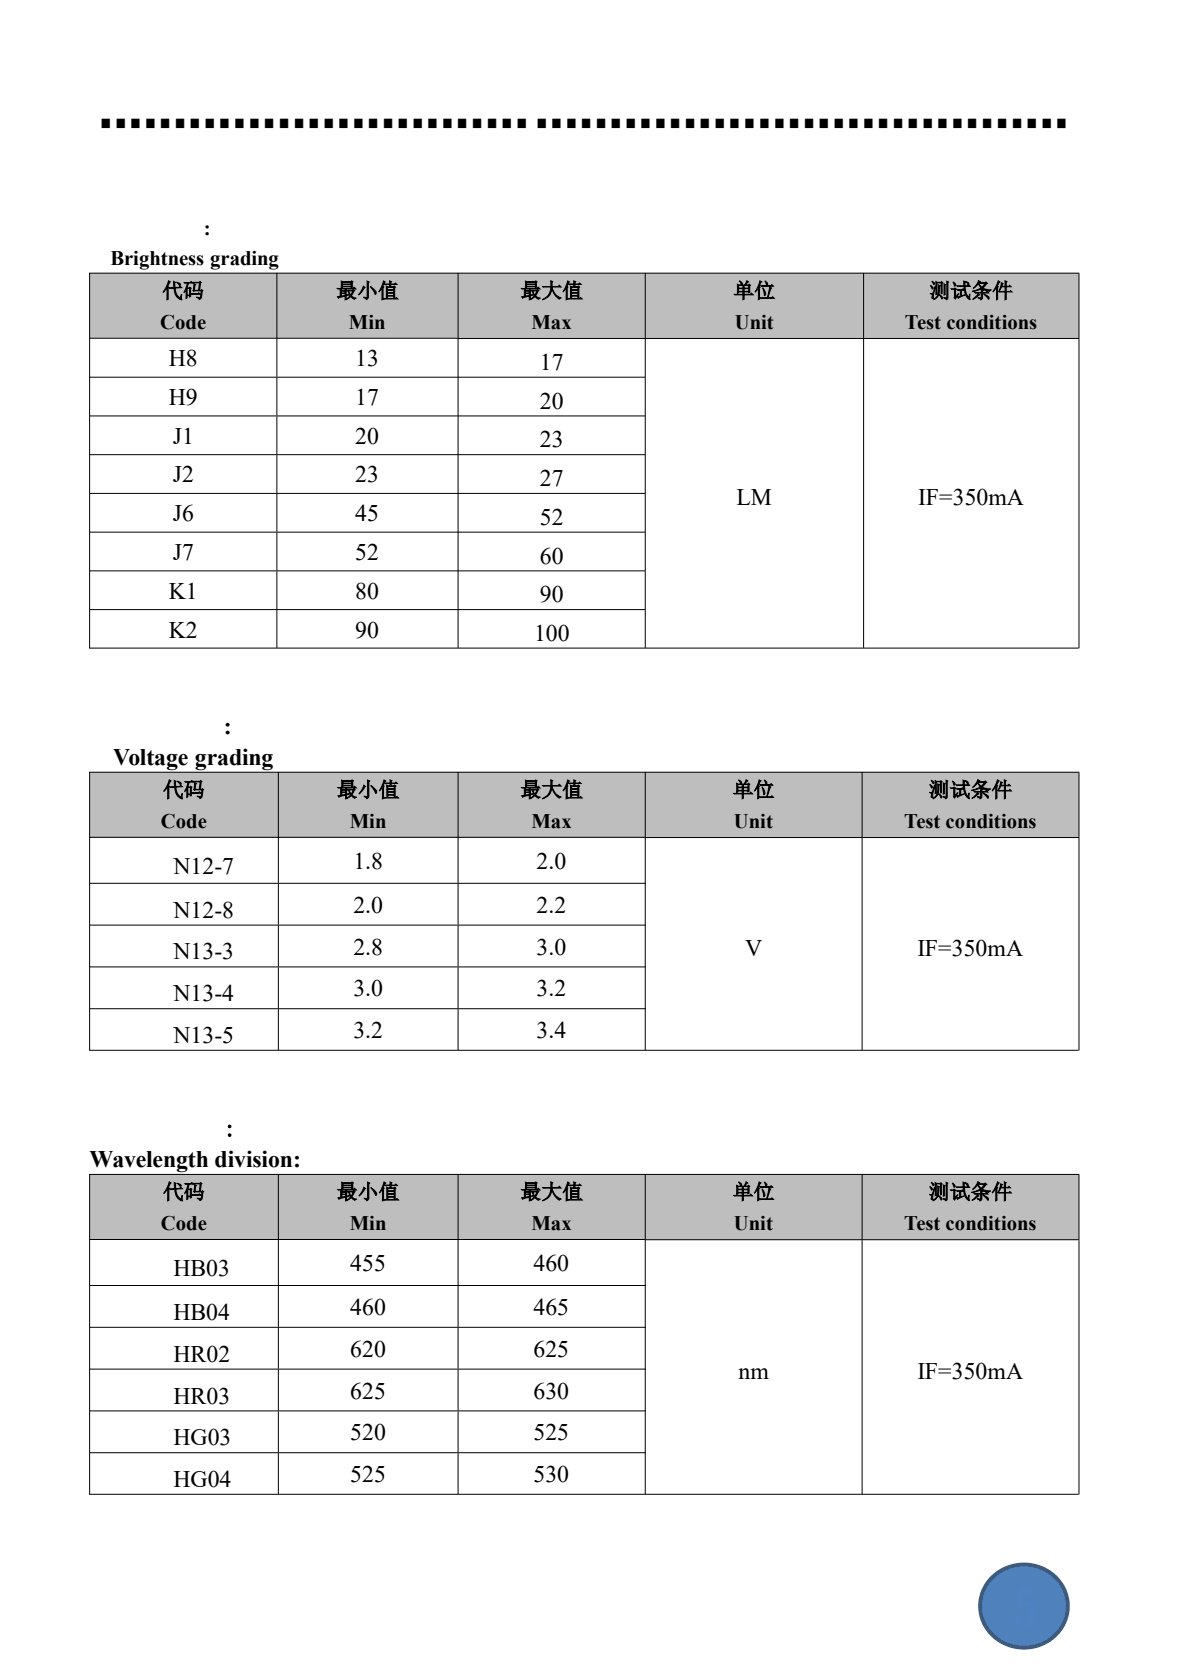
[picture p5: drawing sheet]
<svg xmlns="http://www.w3.org/2000/svg" width="210mm" height="297mm" viewBox="0 0 210 297" stroke-linecap="round" stroke-linejoin="round" font-family="sans-serif">
<path d="M176.5 281.1a7.9 7.9 0 0 1 13.6 3.8 7.7 7.7 0 0 1-11 7.8 7.2 7.2 0 0 1-2.6-11.6z" fill-rule="evenodd" fill="#4f81bd"/>
<path d="M176.4 280.8a8.3 8.3 0 0 1 3.8-2.3l1.4-.2h1.4l1.4 .2 1.5 .5a7.8 7.8 0 0 1 4.4 5l.2 1.6v1.4l-.3 1.3-.6 1.4a8.2 8.2 0 0 1-5.6 3.9l-1.4 .1h-1.2l-1.2-.3-1.3-.4a7.8 7.8 0 0 1-4.4-5.1l-.3-1.9 .3-2 .7-1.7zM176.9 281.2l-.9 1.1-.7 1.4-.3 1.4v1.4l.2 1.4 .6 1.3 .8 1.2 1 1 1.2 .8 1.5 .5 1.5 .3h1.6l1.4-.4 1.5-.6 1.1-.8 1-1 .7-1.2 .5-1.3 .2-1.4v-1.2l-.3-1.2-.5-1.3-.8-1.1-1.1-.9-1.1-.8-1.4-.5-1.4-.3h-1.4l-1.3 .2-1.3 .4-1.3 .7z" fill="#385d8a"/>
<path d="M13.3 30.7h182.6v241.1h-182.6z" fill-rule="evenodd" fill="#fff"/>
<path d="M13.3 30.7h182.6v241.1h-182.6zM13.4 30.7v241.1l-.1-.1h182.6l-.1 .1v-241.1l.1 .1h-182.6z" fill="#fff"/>
<g fill="#bebebe">
<path d="M16 48.6h33.3v11.6h-33.3z" fill-rule="evenodd"/>
<path d="M49.3 48.6h32.3v11.6h-32.3z" fill-rule="evenodd"/>
<path d="M81.6 48.6h33.4v11.6h-33.4z" fill-rule="evenodd"/>
<path d="M114.9 48.6h38.9v11.6h-38.9z" fill-rule="evenodd"/>
<path d="M153.8 48.6h38.4v11.6h-38.4z" fill-rule="evenodd"/>
</g>
<g fill="none" stroke="#000" stroke-width=".18">
<path d="M15.9 48.6h176.3M16 48.6v66.8M49.3 48.6v18.5M81.6 48.6v66.8M114.9 48.6v11.6M153.8 48.6v66.8M192.2 48.7v11.5M15.9 60.2h65.6M16 67.2h98.9M16 74.1h98.9M49.3 67.3v6.7M49.3 74.1v6.8"/>
<path d="M81.5 60.3h110.8M114.9 60.4v55M192.2 60.4v55M16 81h98.9M16 87.9h98.9M16 94.8h98.9M49.3 81v6.8M49.3 87.9v6.8M49.3 94.8v6.8M15.9 115.4h176.2M16 101.6h98.9M16 108.5h98.9"/>
<path d="M49.3 101.7v6.8M49.3 108.6v6.8"/>
</g>
<g fill="#bebebe">
<path d="M16 137.5h33.6v11.6h-33.6z" fill-rule="evenodd"/>
<path d="M49.6 137.5h32v11.6h-32z" fill-rule="evenodd"/>
<path d="M81.6 137.5h33.4v11.6h-33.4z" fill-rule="evenodd"/>
<path d="M114.9 137.5h38.7v11.6h-38.7z" fill-rule="evenodd"/>
<path d="M153.6 137.5h38.6v11.6h-38.6z" fill-rule="evenodd"/>
</g>
<g fill="none" stroke="#000" stroke-width=".18">
<path d="M15.9 137.5h176.3M16 137.5v49.6M49.6 137.5v19.7M81.6 137.5v19.7M114.9 137.5v49.5M153.6 137.5v11.5M192.2 137.5v11.5M15.9 149.1h99M16 157.3h99M49.6 157.4v7.2M81.6 157.4v7.2M114.9 149.1h77.4"/>
<path d="M153.6 149.2v37.8M192.2 149.2v37.9M16 164.7h99M16 172.2h99M16 179.6h99M49.6 164.8v7.3M49.6 172.3v7.2M49.6 179.7v7.3M81.6 164.8v7.3M81.6 172.3v7.2M81.6 179.7v7.3M15.9 187h176.2"/>
</g>
<g fill="#bebebe">
<path d="M16 209.1h33.6v11.6h-33.6z" fill-rule="evenodd"/>
<path d="M49.6 209.1h32v11.6h-32z" fill-rule="evenodd"/>
<path d="M81.6 209.1h33.4v11.6h-33.4z" fill-rule="evenodd"/>
<path d="M114.9 209.1h38.7v11.6h-38.7z" fill-rule="evenodd"/>
<path d="M153.6 209.1h38.6v11.6h-38.6z" fill-rule="evenodd"/>
</g>
<g fill="none" stroke="#000" stroke-width=".18">
<path d="M15.9 209.1h176.3M16 209.1v57M49.6 209.1v19.7M81.6 209.1v19.7M114.9 209.1v56.9M153.6 209.1v11.6M192.2 209.2v11.5M15.9 220.7h99M16 228.9h99M16 236.3h99M49.6 229v7.3M49.6 236.4v7.3"/>
<path d="M81.6 229v7.3M81.6 236.4v7.3M114.9 220.7h77.4M153.6 220.8v45.2M192.2 220.8v45.3M16 243.8h99M16 251.2h99M16 258.7h99M49.6 243.9v7.2M49.6 251.3v7.3M49.6 258.8v7.2M81.6 243.9v7.2"/>
<path d="M81.6 251.3v7.3M81.6 258.8v7.2M15.9 266.1h176.2"/>
</g>
<g font-size="4.2">
<text x="30.1" y="65.2">H8</text>
<text x="63.3" y="65.2">13</text>
<text x="96.2" y="65.8">17</text>
<text x="30.1" y="72.1">H9</text>
<text x="63.3" y="72.1">17</text>
<text x="96.2" y="72.7">20</text>
<text x="30.8" y="79">J1</text>
<text x="63.3" y="79">20</text>
<text x="96.2" y="79.6">23</text>
<text x="30.8" y="85.9">J2</text>
<text x="63.3" y="85.9">23</text>
<text x="96.2" y="86.5">27</text>
<text x="131.2" y="90">LM</text>
<text x="163.6" y="90">IF=350mA</text>
<text x="30.8" y="92.8">J6</text>
<text x="63.3" y="92.8">45</text>
<text x="96.2" y="93.4">52</text>
<text x="30.8" y="99.7">J7</text>
<text x="63.3" y="99.7">52</text>
<text x="96.2" y="100.3">60</text>
<text x="30.1" y="106.6">K1</text>
<text x="63.3" y="106.6">80</text>
<text x="96.2" y="107.2">90</text>
<text x="30.1" y="113.5">K2</text>
<text x="63.3" y="113.5">90</text>
<text x="95.1" y="114.1">100</text>
<text x="39.9" y="130.7">:</text>
<text x="20.2" y="136.2">Voltage grading</text>
<text x="30.9" y="155.6">N12-7</text>
<text x="62.9" y="154.7">1.8</text>
<text x="95.6" y="154.7">2.0</text>
<text x="30.9" y="163.4">N12-8</text>
<text x="62.9" y="162.5">2.0</text>
<text x="95.6" y="162.5">2.2</text>
<text x="30.9" y="170.8">N13-3</text>
<text x="62.9" y="170">2.8</text>
<text x="95.6" y="170">3.0</text>
<text x="132.8" y="170.2">V</text>
<text x="163.4" y="170.2">IF=350mA</text>
<text x="30.9" y="178.3">N13-4</text>
<text x="62.9" y="177.4">3.0</text>
<text x="95.6" y="177.4">3.2</text>
<text x="30.9" y="185.7">N13-5</text>
<text x="62.9" y="184.8">3.2</text>
<text x="95.6" y="184.8">3.4</text>
<text x="39.9" y="202.4">:</text>
<text x="16" y="207.8">Wavelength division:</text>
<text x="30.9" y="227.2">HB03</text>
<text x="62.4" y="226.3">455</text>
<text x="95" y="226.3">460</text>
<text x="30.9" y="235">HB04</text>
<text x="62.4" y="234.1">460</text>
<text x="95" y="234.1">465</text>
<text x="30.9" y="242.5">HR02</text>
<text x="62.4" y="241.6">620</text>
<text x="95" y="241.6">625</text>
<text x="131.6" y="245.6">nm</text>
<text x="163.4" y="245.6">IF=350mA</text>
<text x="30.9" y="249.9">HR03</text>
<text x="62.4" y="249">625</text>
<text x="95" y="249">630</text>
<text x="30.9" y="257.4">HG03</text>
<text x="62.4" y="256.5">520</text>
<text x="95" y="256.5">525</text>
<text x="62.4" y="263.9">525</text>
<text x="95" y="263.9">530</text>
<text x="30.9" y="264.8">HG04</text>
</g>
<g font-size="3.7">
<text x="36.3" y="41.8">:</text>
<text x="19.7" y="47.2">Brightness grading</text>
<text x="28.9" y="53">代码</text>
<text x="59.9" y="53">最小值</text>
<text x="92.7" y="53">最大值</text>
<text x="130.6" y="53">单位</text>
<text x="165.6" y="53">测试条件</text>
<text x="28.5" y="58.5">Code</text>
<text x="62.1" y="58.5">Min</text>
<text x="94.7" y="58.5">Max</text>
<text x="130.9" y="58.5">Unit</text>
<text x="161.2" y="58.5">Test conditions</text>
<text x="29" y="141.9">代码</text>
<text x="60" y="141.9">最小值</text>
<text x="92.7" y="141.9">最大值</text>
<text x="130.5" y="141.9">单位</text>
<text x="165.4" y="141.9">测试条件</text>
<text x="28.7" y="147.4">Code</text>
<text x="62.3" y="147.4">Min</text>
<text x="94.7" y="147.4">Max</text>
<text x="130.7" y="147.4">Unit</text>
<text x="161.1" y="147.4">Test conditions</text>
<text x="29" y="213.5">代码</text>
<text x="60" y="213.5">最小值</text>
<text x="92.7" y="213.5">最大值</text>
<text x="130.5" y="213.5">单位</text>
<text x="165.4" y="213.5">测试条件</text>
<text x="28.7" y="219">Code</text>
<text x="62.3" y="219">Min</text>
<text x="94.7" y="219">Max</text>
<text x="130.7" y="219">Unit</text>
<text x="161.1" y="219">Test conditions</text>
</g>
<g font-size="1.8">
<text x="18.1" y="22.6">▉ ▉ ▉ ▉ ▉ ▉ ▉ ▉ ▉ ▉ ▉ ▉ ▉ ▉ ▉ ▉ ▉ ▉ ▉ ▉ ▉ ▉ ▉ ▉ ▉ ▉ ▉ ▉ ▉</text>
<text x="95.7" y="22.6">▉ ▉ ▉ ▉ ▉ ▉ ▉ ▉ ▉ ▉ ▉ ▉ ▉ ▉ ▉ ▉ ▉ ▉ ▉ ▉ ▉ ▉ ▉ ▉ ▉ ▉ ▉ ▉ ▉ ▉ ▉ ▉ ▉ ▉ ▉ ▉</text>
</g>
</svg>
